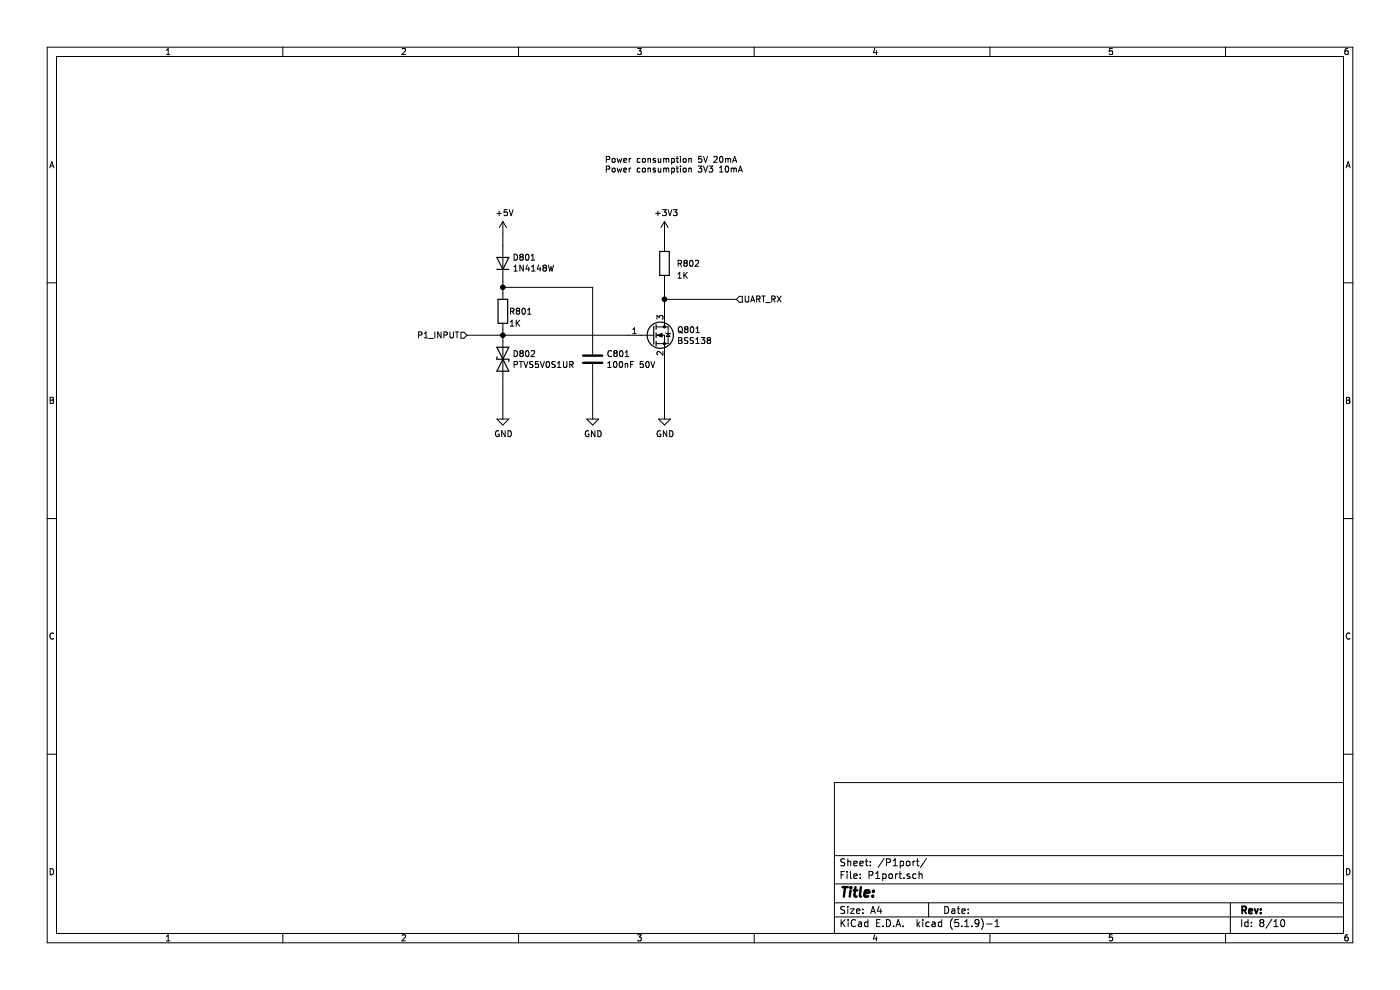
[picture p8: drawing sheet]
EESchema Schematic File Version 4
EELAYER 30 0
EELAYER END
$Descr A4 11693 8268
encoding utf-8
Sheet 8 10
Title ""
Date ""
Rev ""
Comp ""
Comment1 ""
Comment2 ""
Comment3 ""
Comment4 ""
$EndDescr
$Comp
L SIOMv01-rescue:R-Device R?
U 1 1
P 4200 2600
AR Path="/5F8C0D34" Ref="R?"  Part="1" 
AR Path="/5F8BACBE/5F8C0D34" Ref="R801"  Part="1" 
F 0 "R801" H 4250 2600 50  0000 L CNN
F 1 "1K" H 4250 2500 50  0000 L CNN
F 2 "Resistor_SMD:R_0603_1608Metric" V 4130 2600 50  0001 C CNN
F 3 "~" H 4200 2600 50  0001 C CNN
	1    4200 2600
	1    0    0    -1  
$EndComp
$Comp
L SIOMv01-rescue:+5V-power #PWR?
U 1 1
P 4200 1950
AR Path="/5F8C0D46" Ref="#PWR?"  Part="1" 
AR Path="/5F8BACBE/5F8C0D46" Ref="#PWR0801"  Part="1" 
F 0 "#PWR0801" H 4200 1800 50  0001 C CNN
F 1 "+5V" H 4215 2123 50  0000 C CNN
F 2 "" H 4200 1950 50  0001 C CNN
F 3 "" H 4200 1950 50  0001 C CNN
	1    4200 1950
	1    0    0    -1  
$EndComp
$Comp
L SIOMv01-rescue:GND-power #PWR?
U 1 1
P 4200 3450
AR Path="/5F8C0D5E" Ref="#PWR?"  Part="1" 
AR Path="/5F8BACBE/5F8C0D5E" Ref="#PWR0802"  Part="1" 
F 0 "#PWR0802" H 4200 3200 50  0001 C CNN
F 1 "GND" H 4205 3277 50  0000 C CNN
F 2 "" H 4200 3450 50  0001 C CNN
F 3 "" H 4200 3450 50  0001 C CNN
	1    4200 3450
	1    0    0    -1  
$EndComp
$Comp
L SIOMv01-rescue:GND-power #PWR?
U 1 1
P 4950 3450
AR Path="/5F8C0D64" Ref="#PWR?"  Part="1" 
AR Path="/5F8BACBE/5F8C0D64" Ref="#PWR0803"  Part="1" 
F 0 "#PWR0803" H 4950 3200 50  0001 C CNN
F 1 "GND" H 4955 3277 50  0000 C CNN
F 2 "" H 4950 3450 50  0001 C CNN
F 3 "" H 4950 3450 50  0001 C CNN
	1    4950 3450
	1    0    0    -1  
$EndComp
Wire Wire Line
	4200 3450 4200 3150
Wire Wire Line
	4950 3450 4950 3150
Wire Wire Line
	4200 2850 4200 2800
Wire Wire Line
	4200 2450 4200 2400
Wire Wire Line
	4200 2750 4200 2800
Wire Wire Line
	4200 2400 4950 2400
Wire Wire Line
	4950 2400 4950 2850
Connection ~ 4200 2400
Wire Wire Line
	4200 2400 4200 2350
Wire Wire Line
	4200 2050 4200 1950
$Comp
L SIOMv01-rescue:GND-power #PWR?
U 1 1
P 5550 3450
AR Path="/5F8C0D79" Ref="#PWR?"  Part="1" 
AR Path="/5F8BACBE/5F8C0D79" Ref="#PWR0805"  Part="1" 
F 0 "#PWR0805" H 5550 3200 50  0001 C CNN
F 1 "GND" H 5555 3277 50  0000 C CNN
F 2 "" H 5550 3450 50  0001 C CNN
F 3 "" H 5550 3450 50  0001 C CNN
	1    5550 3450
	1    0    0    -1  
$EndComp
Wire Wire Line
	5550 3000 5550 3450
$Comp
L SIOMv01-rescue:BSS138-Transistor_FET Q?
U 1 1
P 5450 2800
AR Path="/5F8C0D80" Ref="Q?"  Part="1" 
AR Path="/5F8BACBE/5F8C0D80" Ref="Q801"  Part="1" 
F 0 "Q801" H 5654 2846 50  0000 L CNN
F 1 "BSS138" H 5654 2755 50  0000 L CNN
F 2 "Package_TO_SOT_SMD:SOT-23" H 5650 2725 50  0001 L CIN
F 3 "https://www.onsemi.com/pub/Collateral/BSS138-D.PDF" H 5450 2800 50  0001 L CNN
	1    5450 2800
	1    0    0    -1  
$EndComp
$Comp
L SIOMv01-rescue:D_TVS-Device D?
U 1 1
P 4200 3000
AR Path="/5F8C0D86" Ref="D?"  Part="1" 
AR Path="/5F8BACBE/5F8C0D86" Ref="D802"  Part="1" 
F 0 "D802" V 4154 3080 50  0000 L CNN
F 1 "PTVS5V0S1UR" V 4245 3080 50  0000 L CNN
F 2 "Diode_SMD:D_SOD-123" H 4200 3000 50  0001 C CNN
F 3 "~" H 4200 3000 50  0001 C CNN
	1    4200 3000
	0    1    1    0   
$EndComp
$Comp
L SIOMv01-rescue:R-Device R?
U 1 1
P 5550 2200
AR Path="/5F8C0D8C" Ref="R?"  Part="1" 
AR Path="/5F8BACBE/5F8C0D8C" Ref="R802"  Part="1" 
F 0 "R802" H 5650 2200 50  0000 L CNN
F 1 "1K" H 5650 2100 50  0000 L CNN
F 2 "Resistor_SMD:R_0603_1608Metric" V 5480 2200 50  0001 C CNN
F 3 "~" H 5550 2200 50  0001 C CNN
	1    5550 2200
	1    0    0    -1  
$EndComp
Wire Wire Line
	5550 2050 5550 1950
Text Notes 5050 1450 0    50   ~ 0
Power consumption 5V 20mA\nPower consumption 3V3 10mA
Wire Wire Line
	4200 2800 3900 2800
Connection ~ 4200 2800
Text HLabel 3900 2800 0    50   Input ~ 0
P1_INPUT
$Comp
L SIOMv01-rescue:1N4148W-Diode D801
U 1 1
P 4200 2200
F 0 "D801" V 4246 2120 50  0000 R CNN
F 1 "1N4148W" V 4155 2120 50  0000 R CNN
F 2 "Diode_SMD:D_SOD-123" H 4200 2025 50  0001 C CNN
F 3 "https://www.vishay.com/docs/85748/1n4148w.pdf" H 4200 2200 50  0001 C CNN
	1    4200 2200
	0    -1   -1   0   
$EndComp
$Comp
L SIOMv01-rescue:C-Device C801
U 1 1
P 4950 3000
F 0 "C801" H 5065 3046 50  0000 L CNN
F 1 "100nF 50V" H 5065 2955 50  0000 L CNN
F 2 "Capacitor_SMD:C_0603_1608Metric" H 4988 2850 50  0001 C CNN
F 3 "~" H 4950 3000 50  0001 C CNN
	1    4950 3000
	1    0    0    -1  
$EndComp
Wire Wire Line
	4200 2800 5250 2800
Wire Wire Line
	5550 2500 5550 2600
Wire Wire Line
	5550 2350 5550 2500
Connection ~ 5550 2500
Wire Wire Line
	5550 2500 6150 2500
$Comp
L SIOMv01-rescue:+3V3-power #PWR0804
U 1 1
P 5550 1950
F 0 "#PWR0804" H 5550 1800 50  0001 C CNN
F 1 "+3V3" H 5565 2123 50  0000 C CNN
F 2 "" H 5550 1950 50  0001 C CNN
F 3 "" H 5550 1950 50  0001 C CNN
	1    5550 1950
	1    0    0    -1  
$EndComp
Text HLabel 6150 2500 2    50   Input ~ 0
UART_RX
$EndSCHEMATC
